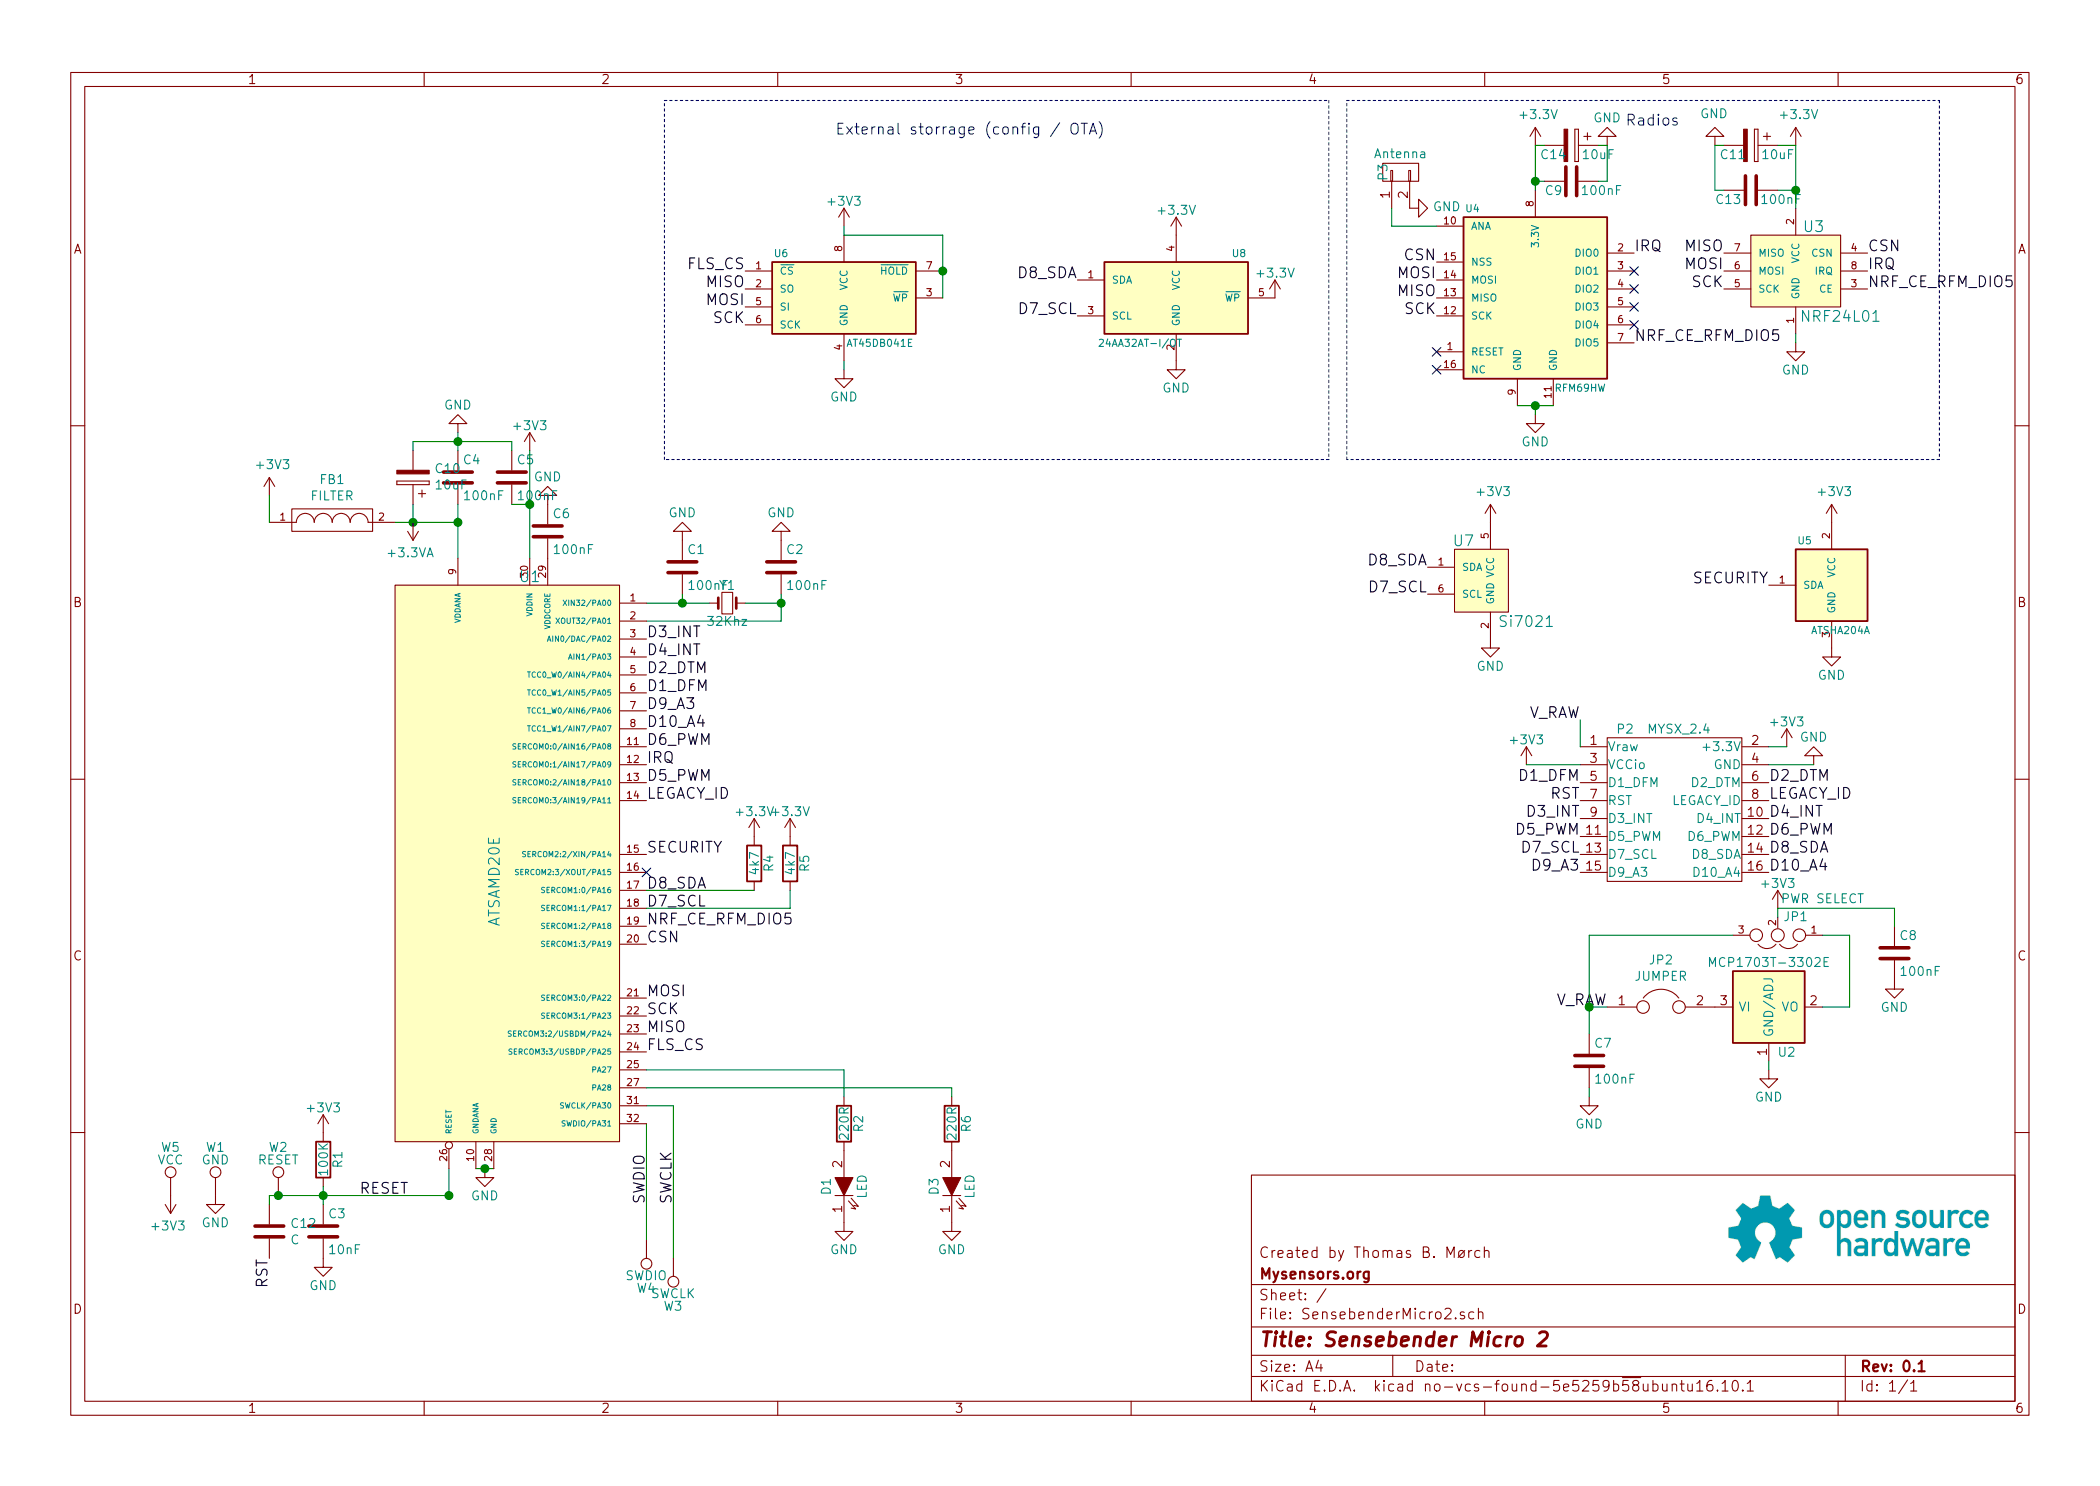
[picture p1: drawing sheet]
EESchema Schematic File Version 2
LIBS:SensebenderMicro2-rescue
LIBS:power
LIBS:device
LIBS:transistors
LIBS:conn
LIBS:linear
LIBS:regul
LIBS:74xx
LIBS:cmos4000
LIBS:adc-dac
LIBS:memory
LIBS:xilinx
LIBS:microcontrollers
LIBS:dsp
LIBS:microchip
LIBS:analog_switches
LIBS:motorola
LIBS:texas
LIBS:intel
LIBS:audio
LIBS:interface
LIBS:digital-audio
LIBS:philips
LIBS:display
LIBS:cypress
LIBS:siliconi
LIBS:opto
LIBS:atmel
LIBS:contrib
LIBS:valves
LIBS:mysensors_arduino
LIBS:mysensors_logic
LIBS:mysensors_memories
LIBS:mysensors_network
LIBS:mysensors_radios
LIBS:mysensors_regulators
LIBS:mysensors_security
LIBS:mysensors_sensors
LIBS:mysensors_connectors
LIBS:mysensors_mcu
LIBS:SensebenderMicro2-cache
EELAYER 26 0
EELAYER END
$Descr A4 11693 8268
encoding utf-8
Sheet 1 1
Title "Sensebender Micro 2"
Date ""
Rev "0.1"
Comp "Mysensors.org"
Comment1 "Created by Thomas B. Mørch"
Comment2 ""
Comment3 ""
Comment4 ""
$EndDescr
$Comp
L AP1117D33 U2
U 1 1
P 9850 5600
F 0 "U2" H 9950 5350 50  0000 C CNN
F 1 "MCP1703T-3302E" H 9850 5850 50  0000 C CNN
F 2 "Housings_SOT-23_SOT-143_TSOT-6:SOT-23" H 9850 5600 60  0001 C CNN
F 3 "" H 9850 5600 60  0000 C CNN
F 4 "Microchip" H 9850 5600 60  0001 C CNN "Vendor"
F 5 "MCP1703T-3302E/CB" H 9850 5600 60  0001 C CNN "Vendor part"
	1    9850 5600
	1    0    0    -1  
$EndComp
$Comp
L NRF24L01 U3
U 1 1
P 10000 1500
F 0 "U3" H 10100 1750 60  0000 C CNN
F 1 "NRF24L01" H 10250 1250 60  0000 C CNN
F 2 "mysensors_radios:NRF24L01-SMD" H 10000 1350 60  0001 C CNN
F 3 "" H 10000 1350 60  0000 C CNN
	1    10000 1500
	1    0    0    -1  
$EndComp
$Comp
L GND #PWR01
U 1 1
P 10000 1900
F 0 "#PWR01" H 10000 1650 50  0001 C CNN
F 1 "GND" H 10000 1750 50  0000 C CNN
F 2 "" H 10000 1900 60  0000 C CNN
F 3 "" H 10000 1900 60  0000 C CNN
	1    10000 1900
	1    0    0    -1  
$EndComp
$Comp
L GND #PWR02
U 1 1
P 9850 5950
F 0 "#PWR02" H 9850 5700 50  0001 C CNN
F 1 "GND" H 9850 5800 50  0000 C CNN
F 2 "" H 9850 5950 60  0000 C CNN
F 3 "" H 9850 5950 60  0000 C CNN
	1    9850 5950
	1    0    0    -1  
$EndComp
$Comp
L +3V3 #PWR03
U 1 1
P 9900 5050
F 0 "#PWR03" H 9900 4900 50  0001 C CNN
F 1 "+3V3" H 9900 5190 50  0000 C CNN
F 2 "" H 9900 5050 60  0000 C CNN
F 3 "" H 9900 5050 60  0000 C CNN
	1    9900 5050
	1    0    0    -1  
$EndComp
$Comp
L +3V3 #PWR04
U 1 1
P 2950 2500
F 0 "#PWR04" H 2950 2350 50  0001 C CNN
F 1 "+3V3" H 2950 2640 50  0000 C CNN
F 2 "" H 2950 2500 60  0000 C CNN
F 3 "" H 2950 2500 60  0000 C CNN
	1    2950 2500
	-1   0    0    -1  
$EndComp
$Comp
L RFM69HW U4
U 1 1
P 8550 1400
F 0 "U4" H 8200 1650 40  0000 C CNN
F 1 "RFM69HW" H 8800 650 40  0000 C CNN
F 2 "mysensors_radios:RFM69HW_SMD_Handsoldering" H 8550 1400 30  0001 C CIN
F 3 "" H 8550 1400 60  0000 C CNN
	1    8550 1400
	1    0    0    -1  
$EndComp
$Comp
L GND #PWR05
U 1 1
P 8550 2300
F 0 "#PWR05" H 8550 2050 50  0001 C CNN
F 1 "GND" H 8550 2150 50  0000 C CNN
F 2 "" H 8550 2300 60  0000 C CNN
F 3 "" H 8550 2300 60  0000 C CNN
	1    8550 2300
	1    0    0    -1  
$EndComp
$Comp
L MYSX_2.4 P2
U 1 1
P 8800 4150
F 0 "P2" H 9050 4250 50  0000 C CNN
F 1 "MYSX_2.4" H 9350 4250 50  0000 C CNN
F 2 "mysensors_connectors:MYSX_1.3" H 8800 2950 60  0001 C CNN
F 3 "" H 8800 2950 60  0000 C CNN
	1    8800 4150
	1    0    0    -1  
$EndComp
$Comp
L +3V3 #PWR06
U 1 1
P 8500 4250
F 0 "#PWR06" H 8500 4100 50  0001 C CNN
F 1 "+3V3" H 8500 4390 50  0000 C CNN
F 2 "" H 8500 4250 50  0000 C CNN
F 3 "" H 8500 4250 50  0000 C CNN
	1    8500 4250
	1    0    0    -1  
$EndComp
$Comp
L +3V3 #PWR07
U 1 1
P 9950 4150
F 0 "#PWR07" H 9950 4000 50  0001 C CNN
F 1 "+3V3" H 9950 4290 50  0000 C CNN
F 2 "" H 9950 4150 50  0000 C CNN
F 3 "" H 9950 4150 50  0000 C CNN
	1    9950 4150
	1    0    0    -1  
$EndComp
$Comp
L GND #PWR08
U 1 1
P 10100 4250
F 0 "#PWR08" H 10100 4000 50  0001 C CNN
F 1 "GND" H 10100 4100 50  0000 C CNN
F 2 "" H 10100 4250 50  0000 C CNN
F 3 "" H 10100 4250 50  0000 C CNN
	1    10100 4250
	-1   0    0    1   
$EndComp
Text Label 9600 1400 2    60   ~ 0
MISO
Text Label 9600 1500 2    60   ~ 0
MOSI
Text Label 9600 1600 2    60   ~ 0
SCK
Text Label 8000 1550 2    60   ~ 0
MOSI
Text Label 8000 1650 2    60   ~ 0
MISO
Text Label 8000 1750 2    60   ~ 0
SCK
Text Label 10400 1500 0    60   ~ 0
IRQ
Text Label 10400 1600 0    60   ~ 0
NRF_CE_RFM_DIO5
Text Label 10400 1400 0    60   ~ 0
CSN
Text Label 8000 1450 2    60   ~ 0
CSN
Text Label 9100 1400 0    60   ~ 0
IRQ
Text Label 3600 5550 0    60   ~ 0
MOSI
Text Label 3600 5750 0    60   ~ 0
MISO
Text Label 3600 5650 0    60   ~ 0
SCK
Text Label 3600 5250 0    60   ~ 0
CSN
Text Label 8950 5600 2    60   ~ 0
V_RAW
Text Label 8800 4000 2    60   ~ 0
V_RAW
$Comp
L C C1
U 1 1
P 3800 3150
F 0 "C1" H 3825 3250 50  0000 L CNN
F 1 "100nF" H 3825 3050 50  0000 L CNN
F 2 "Capacitors_SMD:C_0603" H 3838 3000 50  0001 C CNN
F 3 "" H 3800 3150 50  0000 C CNN
	1    3800 3150
	1    0    0    -1  
$EndComp
$Comp
L C C2
U 1 1
P 4350 3150
F 0 "C2" H 4375 3250 50  0000 L CNN
F 1 "100nF" H 4375 3050 50  0000 L CNN
F 2 "Capacitors_SMD:C_0603" H 4388 3000 50  0001 C CNN
F 3 "" H 4350 3150 50  0000 C CNN
	1    4350 3150
	1    0    0    -1  
$EndComp
$Comp
L Crystal_Small Y1
U 1 1
P 4050 3350
F 0 "Y1" H 4050 3450 50  0000 C CNN
F 1 "32Khz" H 4050 3250 50  0000 C CNN
F 2 "mysensors_obscurities:XTAL_3.2x1.5mm" H 4050 3350 50  0001 C CNN
F 3 "" H 4050 3350 50  0000 C CNN
F 4 "ABS07-120-32.768kHz-T" H 4050 3350 60  0001 C CNN "Vendor partno"
F 5 "Abracon" H 4050 3350 60  0001 C CNN "Vendor"
	1    4050 3350
	1    0    0    -1  
$EndComp
$Comp
L GND #PWR09
U 1 1
P 3800 3000
F 0 "#PWR09" H 3800 2750 50  0001 C CNN
F 1 "GND" H 3800 2850 50  0000 C CNN
F 2 "" H 3800 3000 50  0000 C CNN
F 3 "" H 3800 3000 50  0000 C CNN
	1    3800 3000
	-1   0    0    1   
$EndComp
$Comp
L GND #PWR010
U 1 1
P 4350 3000
F 0 "#PWR010" H 4350 2750 50  0001 C CNN
F 1 "GND" H 4350 2850 50  0000 C CNN
F 2 "" H 4350 3000 50  0000 C CNN
F 3 "" H 4350 3000 50  0000 C CNN
	1    4350 3000
	-1   0    0    1   
$EndComp
Text Label 3600 3750 0    60   ~ 0
D2_DTM
Text Label 3600 3850 0    60   ~ 0
D1_DFM
Text Label 8800 4350 2    60   ~ 0
D1_DFM
Text Label 9850 4350 0    60   ~ 0
D2_DTM
Text Label 3600 4050 0    60   ~ 0
D10_A4
Text Label 3600 3550 0    60   ~ 0
D3_INT
Text Label 3600 4150 0    60   ~ 0
D6_PWM
Text Label 3600 3650 0    60   ~ 0
D4_INT
Text Label 3600 3950 0    60   ~ 0
D9_A3
Text Label 8800 4650 2    60   ~ 0
D5_PWM
Text Label 8800 4550 2    60   ~ 0
D3_INT
Text Label 8800 4850 2    60   ~ 0
D9_A3
Text Label 9850 4850 0    60   ~ 0
D10_A4
Text Label 9850 4550 0    60   ~ 0
D4_INT
Text Label 9850 4650 0    60   ~ 0
D6_PWM
$Comp
L GND #PWR011
U 1 1
P 2700 6500
F 0 "#PWR011" H 2700 6250 50  0001 C CNN
F 1 "GND" H 2700 6350 50  0000 C CNN
F 2 "" H 2700 6500 50  0000 C CNN
F 3 "" H 2700 6500 50  0000 C CNN
	1    2700 6500
	1    0    0    -1  
$EndComp
Text Label 3600 6700 1    60   ~ 0
SWDIO
Text Label 3750 6700 1    60   ~ 0
SWCLK
Text Label 2000 6650 0    60   ~ 0
RESET
$Comp
L R R1
U 1 1
P 1800 6450
F 0 "R1" V 1880 6450 50  0000 C CNN
F 1 "100K" V 1800 6450 50  0000 C CNN
F 2 "Resistors_SMD:R_0603" V 1730 6450 50  0001 C CNN
F 3 "" H 1800 6450 50  0000 C CNN
	1    1800 6450
	1    0    0    -1  
$EndComp
$Comp
L C C3
U 1 1
P 1800 6850
F 0 "C3" H 1825 6950 50  0000 L CNN
F 1 "10nF" H 1825 6750 50  0000 L CNN
F 2 "Capacitors_SMD:C_0603" H 1838 6700 50  0001 C CNN
F 3 "" H 1800 6850 50  0000 C CNN
	1    1800 6850
	1    0    0    -1  
$EndComp
$Comp
L GND #PWR012
U 1 1
P 1800 7000
F 0 "#PWR012" H 1800 6750 50  0001 C CNN
F 1 "GND" H 1800 6850 50  0000 C CNN
F 2 "" H 1800 7000 50  0000 C CNN
F 3 "" H 1800 7000 50  0000 C CNN
	1    1800 7000
	1    0    0    -1  
$EndComp
$Comp
L +3V3 #PWR013
U 1 1
P 1800 6300
F 0 "#PWR013" H 1800 6150 50  0001 C CNN
F 1 "+3V3" H 1800 6440 50  0000 C CNN
F 2 "" H 1800 6300 50  0000 C CNN
F 3 "" H 1800 6300 50  0000 C CNN
	1    1800 6300
	1    0    0    -1  
$EndComp
Text Label 3600 4950 0    60   ~ 0
D8_SDA
Text Label 3600 5050 0    60   ~ 0
D7_SCL
Text Label 8800 4750 2    60   ~ 0
D7_SCL
Text Label 9850 4750 0    60   ~ 0
D8_SDA
$Comp
L CONN_01X02 P3
U 1 1
P 7800 950
F 0 "P3" H 7800 1050 50  0000 C CNN
F 1 "Antenna" V 7900 950 50  0000 C CNN
F 2 "Pin_Headers:Pin_Header_Angled_1x02" H 7800 950 50  0001 C CNN
F 3 "" H 7800 950 50  0000 C CNN
	1    7800 950 
	0    -1   -1   0   
$EndComp
$Comp
L LED-RESCUE-SensebenderMicro2 D1
U 1 1
P 4700 6600
F 0 "D1" H 4700 6700 50  0000 C CNN
F 1 "LED" H 4700 6500 50  0000 C CNN
F 2 "LEDs:LED-0603" H 4700 6600 50  0001 C CNN
F 3 "" H 4700 6600 50  0000 C CNN
	1    4700 6600
	0    -1   -1   0   
$EndComp
$Comp
L R R2
U 1 1
P 4700 6250
F 0 "R2" V 4780 6250 50  0000 C CNN
F 1 "220R" V 4700 6250 50  0000 C CNN
F 2 "Resistors_SMD:R_0603" V 4630 6250 50  0001 C CNN
F 3 "" H 4700 6250 50  0000 C CNN
	1    4700 6250
	1    0    0    -1  
$EndComp
$Comp
L GND #PWR014
U 1 1
P 4700 6800
F 0 "#PWR014" H 4700 6550 50  0001 C CNN
F 1 "GND" H 4700 6650 50  0000 C CNN
F 2 "" H 4700 6800 50  0000 C CNN
F 3 "" H 4700 6800 50  0000 C CNN
	1    4700 6800
	1    0    0    -1  
$EndComp
$Comp
L ATSHA204A U5
U 1 1
P 10400 3250
F 0 "U5" H 10050 3500 40  0000 C CNN
F 1 "ATSHA204A" H 10250 3000 40  0000 C CNN
F 2 "TO_SOT_Packages_SMD:SOT-23_Handsoldering" H 10150 3250 30  0001 C CIN
F 3 "" H 10400 3250 60  0000 C CNN
F 4 "Micrhochip" H 10400 3250 60  0001 C CNN "Vendor"
F 5 "ATSHA204A-STUCZ-T" H 10400 3250 60  0001 C CNN "Vendor part"
	1    10400 3250
	1    0    0    -1  
$EndComp
Text Label 9850 3250 2    60   ~ 0
SECURITY
$Comp
L GND #PWR015
U 1 1
P 10200 3600
F 0 "#PWR015" H 10200 3350 50  0001 C CNN
F 1 "GND" H 10200 3450 50  0000 C CNN
F 2 "" H 10200 3600 50  0000 C CNN
F 3 "" H 10200 3600 50  0000 C CNN
	1    10200 3600
	1    0    0    -1  
$EndComp
$Comp
L AT25DF512C U6
U 1 1
P 4700 1650
F 0 "U6" H 4350 1900 40  0000 C CNN
F 1 "AT45DB041E" H 4900 1400 40  0000 C CNN
F 2 "Housings_SOIC:SOIC-8_3.9x4.9mm_Pitch1.27mm" H 4700 1650 30  0001 C CIN
F 3 "" H 4700 1650 60  0000 C CNN
F 4 "atmel" H 4700 1650 60  0001 C CNN "Vendor"
F 5 "atmel" H 4700 1650 60  0001 C CNN "Vendor part"
	1    4700 1650
	1    0    0    -1  
$EndComp
Text Label 4150 1700 2    60   ~ 0
MOSI
Text Label 4150 1600 2    60   ~ 0
MISO
Text Label 4150 1800 2    60   ~ 0
SCK
Text Label 4150 1500 2    60   ~ 0
FLS_CS
$Comp
L GND #PWR016
U 1 1
P 4700 2050
F 0 "#PWR016" H 4700 1800 50  0001 C CNN
F 1 "GND" H 4700 1900 50  0000 C CNN
F 2 "" H 4700 2050 50  0000 C CNN
F 3 "" H 4700 2050 50  0000 C CNN
	1    4700 2050
	1    0    0    -1  
$EndComp
$Comp
L +3V3 #PWR017
U 1 1
P 4700 1250
F 0 "#PWR017" H 4700 1100 50  0001 C CNN
F 1 "+3V3" H 4700 1390 50  0000 C CNN
F 2 "" H 4700 1250 50  0000 C CNN
F 3 "" H 4700 1250 50  0000 C CNN
	1    4700 1250
	1    0    0    -1  
$EndComp
Text Label 3600 5850 0    60   ~ 0
FLS_CS
$Comp
L Si7021 U7
U 1 1
P 8250 3200
F 0 "U7" H 8150 3400 60  0000 C CNN
F 1 "Si7021" H 8500 2950 60  0000 C CNN
F 2 "Housings_DFN_QFN:DFN-6-1EP_3x3mm_Pitch0.95mm" H 8300 3000 60  0001 C CNN
F 3 "" H 8300 3000 60  0000 C CNN
F 4 "Silicon" H 8250 3200 60  0001 C CNN "Vendor"
F 5 "Si7041" H 8250 3200 60  0001 C CNN "Vendor part"
	1    8250 3200
	1    0    0    -1  
$EndComp
Text Label 7950 3150 2    60   ~ 0
D8_SDA
Text Label 7950 3300 2    60   ~ 0
D7_SCL
$Comp
L R R4
U 1 1
P 4200 4800
F 0 "R4" V 4280 4800 50  0000 C CNN
F 1 "4k7" V 4200 4800 50  0000 C CNN
F 2 "Resistors_SMD:R_0603" V 4130 4800 50  0001 C CNN
F 3 "" H 4200 4800 50  0000 C CNN
	1    4200 4800
	1    0    0    -1  
$EndComp
$Comp
L R R5
U 1 1
P 4400 4800
F 0 "R5" V 4480 4800 50  0000 C CNN
F 1 "4k7" V 4400 4800 50  0000 C CNN
F 2 "Resistors_SMD:R_0603" V 4330 4800 50  0001 C CNN
F 3 "" H 4400 4800 50  0000 C CNN
	1    4400 4800
	1    0    0    -1  
$EndComp
$Comp
L +3.3V #PWR018
U 1 1
P 4200 4650
F 0 "#PWR018" H 4200 4500 50  0001 C CNN
F 1 "+3.3V" H 4200 4790 50  0000 C CNN
F 2 "" H 4200 4650 50  0000 C CNN
F 3 "" H 4200 4650 50  0000 C CNN
	1    4200 4650
	1    0    0    -1  
$EndComp
$Comp
L +3.3V #PWR019
U 1 1
P 4400 4650
F 0 "#PWR019" H 4400 4500 50  0001 C CNN
F 1 "+3.3V" H 4400 4790 50  0000 C CNN
F 2 "" H 4400 4650 50  0000 C CNN
F 3 "" H 4400 4650 50  0000 C CNN
	1    4400 4650
	1    0    0    -1  
$EndComp
$Comp
L AT24C32-STUM-T U8
U 1 1
P 6550 1650
F 0 "U8" H 6200 1900 40  0000 C CNN
F 1 "24AA32AT-I/OT" H 6750 1400 40  0000 C CNN
F 2 "TO_SOT_Packages_SMD:SOT-23-5" H 6550 1650 30  0001 C CIN
F 3 "" H 6550 1650 60  0000 C CNN
F 4 "Microchip" H 6550 1650 60  0001 C CNN "Vendor"
F 5 "24AA32AT-I/OT" H 6550 1650 60  0001 C CNN "Vendor part"
	1    6550 1650
	-1   0    0    -1  
$EndComp
Text Label 6000 1550 2    60   ~ 0
D8_SDA
Text Label 6000 1750 2    60   ~ 0
D7_SCL
$Comp
L +3.3V #PWR020
U 1 1
P 6550 1300
F 0 "#PWR020" H 6550 1150 50  0001 C CNN
F 1 "+3.3V" H 6550 1440 50  0000 C CNN
F 2 "" H 6550 1300 50  0000 C CNN
F 3 "" H 6550 1300 50  0000 C CNN
	1    6550 1300
	1    0    0    -1  
$EndComp
$Comp
L GND #PWR021
U 1 1
P 6550 2000
F 0 "#PWR021" H 6550 1750 50  0001 C CNN
F 1 "GND" H 6550 1850 50  0000 C CNN
F 2 "" H 6550 2000 50  0000 C CNN
F 3 "" H 6550 2000 50  0000 C CNN
	1    6550 2000
	1    0    0    -1  
$EndComp
$Comp
L +3.3V #PWR022
U 1 1
P 7100 1650
F 0 "#PWR022" H 7100 1500 50  0001 C CNN
F 1 "+3.3V" H 7100 1790 50  0000 C CNN
F 2 "" H 7100 1650 50  0000 C CNN
F 3 "" H 7100 1650 50  0000 C CNN
	1    7100 1650
	1    0    0    -1  
$EndComp
$Comp
L C C6
U 1 1
P 3050 2950
F 0 "C6" H 3075 3050 50  0000 L CNN
F 1 "100nF" H 3075 2850 50  0000 L CNN
F 2 "Capacitors_SMD:C_0603" H 3088 2800 50  0001 C CNN
F 3 "" H 3050 2950 50  0000 C CNN
	1    3050 2950
	1    0    0    -1  
$EndComp
$Comp
L GND #PWR023
U 1 1
P 3050 2800
F 0 "#PWR023" H 3050 2550 50  0001 C CNN
F 1 "GND" H 3050 2650 50  0000 C CNN
F 2 "" H 3050 2800 50  0000 C CNN
F 3 "" H 3050 2800 50  0000 C CNN
	1    3050 2800
	-1   0    0    1   
$EndComp
$Comp
L C C5
U 1 1
P 2850 2650
F 0 "C5" H 2875 2750 50  0000 L CNN
F 1 "100nF" H 2875 2550 50  0000 L CNN
F 2 "Capacitors_SMD:C_0603" H 2888 2500 50  0001 C CNN
F 3 "" H 2850 2650 50  0000 C CNN
	1    2850 2650
	1    0    0    -1  
$EndComp
$Comp
L C C4
U 1 1
P 2550 2650
F 0 "C4" H 2575 2750 50  0000 L CNN
F 1 "100nF" H 2575 2550 50  0000 L CNN
F 2 "Capacitors_SMD:C_0603" H 2588 2500 50  0001 C CNN
F 3 "" H 2550 2650 50  0000 C CNN
	1    2550 2650
	1    0    0    -1  
$EndComp
$Comp
L GND #PWR024
U 1 1
P 2550 2400
F 0 "#PWR024" H 2550 2150 50  0001 C CNN
F 1 "GND" H 2550 2250 50  0000 C CNN
F 2 "" H 2550 2400 50  0000 C CNN
F 3 "" H 2550 2400 50  0000 C CNN
	1    2550 2400
	-1   0    0    1   
$EndComp
$Comp
L GND #PWR025
U 1 1
P 8300 3550
F 0 "#PWR025" H 8300 3300 50  0001 C CNN
F 1 "GND" H 8300 3400 50  0000 C CNN
F 2 "" H 8300 3550 50  0000 C CNN
F 3 "" H 8300 3550 50  0000 C CNN
	1    8300 3550
	1    0    0    -1  
$EndComp
$Comp
L C C8
U 1 1
P 10550 5300
F 0 "C8" H 10575 5400 50  0000 L CNN
F 1 "100nF" H 10575 5200 50  0000 L CNN
F 2 "Capacitors_SMD:C_0603" H 10588 5150 50  0001 C CNN
F 3 "" H 10550 5300 50  0000 C CNN
	1    10550 5300
	1    0    0    -1  
$EndComp
$Comp
L GND #PWR026
U 1 1
P 10550 5450
F 0 "#PWR026" H 10550 5200 50  0001 C CNN
F 1 "GND" H 10550 5300 50  0000 C CNN
F 2 "" H 10550 5450 50  0000 C CNN
F 3 "" H 10550 5450 50  0000 C CNN
	1    10550 5450
	1    0    0    -1  
$EndComp
$Comp
L C C7
U 1 1
P 8850 5900
F 0 "C7" H 8875 6000 50  0000 L CNN
F 1 "100nF" H 8875 5800 50  0000 L CNN
F 2 "Capacitors_SMD:C_0603" H 8888 5750 50  0001 C CNN
F 3 "" H 8850 5900 50  0000 C CNN
	1    8850 5900
	1    0    0    -1  
$EndComp
$Comp
L GND #PWR027
U 1 1
P 8850 6100
F 0 "#PWR027" H 8850 5850 50  0001 C CNN
F 1 "GND" H 8850 5950 50  0000 C CNN
F 2 "" H 8850 6100 50  0000 C CNN
F 3 "" H 8850 6100 50  0000 C CNN
	1    8850 6100
	1    0    0    -1  
$EndComp
NoConn ~ 9100 1500
NoConn ~ 9100 1600
NoConn ~ 9100 1700
NoConn ~ 9100 1800
NoConn ~ 8000 2050
$Comp
L C C9
U 1 1
P 8750 1000
F 0 "C9" V 8800 850 50  0000 L CNN
F 1 "100nF" V 8800 1050 50  0000 L CNN
F 2 "Capacitors_SMD:C_0603" H 8788 850 50  0001 C CNN
F 3 "" H 8750 1000 50  0000 C CNN
	1    8750 1000
	0    1    1    0   
$EndComp
$Comp
L GND #PWR028
U 1 1
P 8950 800
F 0 "#PWR028" H 8950 550 50  0001 C CNN
F 1 "GND" H 8950 650 50  0000 C CNN
F 2 "" H 8950 800 50  0000 C CNN
F 3 "" H 8950 800 50  0000 C CNN
	1    8950 800 
	-1   0    0    1   
$EndComp
Text Notes 9050 700  0    60   ~ 0
Radios
Text Notes 4650 750  0    60   ~ 0
External storrage (config / OTA)
$Comp
L TEST_1P W2
U 1 1
P 1550 6650
F 0 "W2" H 1550 6920 50  0000 C CNN
F 1 "RESET" H 1550 6850 50  0000 C CNN
F 2 "Measurement_Points:Measurement_Point_Round-SMD-Pad_Small" H 1750 6650 50  0001 C CNN
F 3 "" H 1750 6650 50  0000 C CNN
	1    1550 6650
	1    0    0    -1  
$EndComp
$Comp
L GND #PWR029
U 1 1
P 1200 6650
F 0 "#PWR029" H 1200 6400 50  0001 C CNN
F 1 "GND" H 1200 6500 50  0000 C CNN
F 2 "" H 1200 6650 50  0000 C CNN
F 3 "" H 1200 6650 50  0000 C CNN
	1    1200 6650
	1    0    0    -1  
$EndComp
$Comp
L TEST_1P W1
U 1 1
P 1200 6650
F 0 "W1" H 1200 6920 50  0000 C CNN
F 1 "GND" H 1200 6850 50  0000 C CNN
F 2 "Measurement_Points:Measurement_Point_Round-SMD-Pad_Small" H 1400 6650 50  0001 C CNN
F 3 "" H 1400 6650 50  0000 C CNN
	1    1200 6650
	1    0    0    -1  
$EndComp
$Comp
L FILTER FB1
U 1 1
P 1850 2900
F 0 "FB1" H 1850 3140 50  0000 C CNN
F 1 "FILTER" H 1850 3049 50  0000 C CNN
F 2 "Resistors_SMD:R_0603" H 1850 2900 50  0001 C CNN
F 3 "" H 1850 2900 50  0000 C CNN
F 4 "Murata" H 1850 2900 60  0001 C CNN "Vendor"
F 5 "BLM18PG471SN1D" H 1850 2900 60  0001 C CNN "Vendor part"
	1    1850 2900
	1    0    0    -1  
$EndComp
$Comp
L +3V3 #PWR030
U 1 1
P 1500 2750
F 0 "#PWR030" H 1500 2600 50  0001 C CNN
F 1 "+3V3" H 1518 2923 50  0000 C CNN
F 2 "" H 1500 2750 50  0000 C CNN
F 3 "" H 1500 2750 50  0000 C CNN
	1    1500 2750
	1    0    0    -1  
$EndComp
$Comp
L CP C10
U 1 1
P 2300 2650
F 0 "C10" H 2182 2604 50  0000 R CNN
F 1 "10uF" H 2182 2695 50  0000 R CNN
F 2 "Capacitors_SMD:C_0603" H 2338 2500 50  0001 C CNN
F 3 "" H 2300 2650 50  0000 C CNN
	1    2300 2650
	-1   0    0    1   
$EndComp
$Comp
L JUMPER3 JP1
U 1 1
P 9900 5200
F 0 "JP1" H 9800 5100 50  0000 C CNN
F 1 "PWR SELECT" H 9650 5000 50  0000 C CNN
F 2 "mysensors_obscurities:3_pin_solder_jumper_smd" H 9900 5200 50  0001 C CNN
F 3 "" H 9900 5200 50  0000 C CNN
	1    9900 5200
	-1   0    0    1   
$EndComp
$Comp
L JUMPER JP2
U 1 1
P 9250 5600
F 0 "JP2" H 9250 5864 50  0000 C CNN
F 1 "JUMPER" H 9250 5773 50  0000 C CNN
F 2 "mysensors_obscurities:2_pin_solder_jumper_smd" H 9250 5600 50  0001 C CNN
F 3 "" H 9250 5600 50  0000 C CNN
	1    9250 5600
	1    0    0    -1  
$EndComp
$Comp
L +3V3 #PWR031
U 1 1
P 8300 2900
F 0 "#PWR031" H 8300 2750 50  0001 C CNN
F 1 "+3V3" H 8315 3073 50  0000 C CNN
F 2 "" H 8300 2900 50  0000 C CNN
F 3 "" H 8300 2900 50  0000 C CNN
	1    8300 2900
	1    0    0    -1  
$EndComp
Wire Wire Line
	10000 1850 10000 1900
Wire Wire Line
	2550 2800 2550 3100
Wire Wire Line
	8450 2250 8650 2250
Wire Wire Line
	8550 2250 8550 2300
Connection ~ 8550 2250
Wire Wire Line
	9850 4150 9950 4150
Wire Wire Line
	8500 4250 8800 4250
Wire Wire Line
	2950 2500 2950 3100
Wire Wire Line
	3600 3350 3950 3350
Wire Wire Line
	4350 3450 3600 3450
Wire Wire Line
	4350 3300 4350 3450
Wire Wire Line
	4150 3350 4350 3350
Connection ~ 4350 3350
Wire Wire Line
	3800 3300 3800 3350
Connection ~ 3800 3350
Wire Wire Line
	2650 6500 2750 6500
Connection ~ 2700 6500
Wire Wire Line
	2500 6650 2500 6500
Wire Wire Line
	3750 7000 3750 6150
Wire Wire Line
	3750 6150 3600 6150
Wire Wire Line
	3600 6250 3600 6900
Wire Wire Line
	1800 6600 1800 6700
Connection ~ 1800 6650
Connection ~ 2500 6650
Wire Wire Line
	7750 1150 7750 1250
Wire Wire Line
	7750 1250 8000 1250
Wire Wire Line
	4700 5950 4700 6100
Wire Wire Line
	5250 1300 5250 1650
Wire Wire Line
	5250 1300 4700 1300
Connection ~ 5250 1500
Wire Wire Line
	4700 1300 4700 1250
Wire Wire Line
	8850 5200 8850 5750
Wire Wire Line
	8850 5600 8950 5600
Wire Wire Line
	8600 1000 8550 1000
Connection ~ 8550 1000
Wire Notes Line
	7500 550  10800 550 
Wire Notes Line
	10800 550  10800 2550
Wire Notes Line
	10800 2550 7500 2550
Wire Notes Line
	7500 2550 7500 550 
Wire Notes Line
	7400 550  7400 2550
Wire Notes Line
	7400 2550 3700 2550
Wire Notes Line
	3700 2550 3700 550 
Wire Notes Line
	3700 550  7400 550 
Wire Wire Line
	10300 5600 10150 5600
Wire Wire Line
	2850 2800 2950 2800
Connection ~ 2950 2800
Connection ~ 2550 2900
Wire Wire Line
	1500 2750 1500 2900
Wire Wire Line
	2300 2900 2300 2800
Connection ~ 2300 2900
Wire Wire Line
	9900 5050 9900 5100
Wire Wire Line
	10150 5200 10300 5200
Wire Wire Line
	8850 5200 9650 5200
Connection ~ 8850 5600
Wire Wire Line
	10300 5200 10300 5600
Wire Wire Line
	9900 5050 10550 5050
Wire Wire Line
	10550 5050 10550 5150
$Comp
L CP C11
U 1 1
P 9750 800
F 0 "C11" V 9800 700 50  0000 C CNN
F 1 "10uF" V 9800 950 50  0000 C CNN
F 2 "Capacitors_SMD:C_0603" H 9788 650 50  0001 C CNN
F 3 "" H 9750 800 50  0000 C CNN
	1    9750 800 
	0    1    1    0   
$EndComp
Wire Wire Line
	9900 1050 10000 1050
Connection ~ 10000 1050
$Comp
L GND #PWR032
U 1 1
P 9550 800
F 0 "#PWR032" H 9550 550 50  0001 C CNN
F 1 "GND" H 9555 627 50  0000 C CNN
F 2 "" H 9550 800 50  0000 C CNN
F 3 "" H 9550 800 50  0000 C CNN
	1    9550 800 
	-1   0    0    1   
$EndComp
Text Label 3600 4750 0    60   ~ 0
SECURITY
$Comp
L ATSAMD21E U1
U 1 1
P 2750 4700
F 0 "U1" H 2950 6200 60  0000 C CNN
F 1 "ATSAMD20E" V 2750 4500 60  0000 C CNN
F 2 "Housings_QFP:TQFP-32_7x7mm_Pitch0.8mm" H 1950 3250 60  0001 C CNN
F 3 "" H 1950 3250 60  0000 C CNN
F 4 "Atmel" H 2750 4700 60  0001 C CNN "Vendor"
F 5 "ATSAMD20E18A-AN" H 2750 4700 60  0001 C CNN "Vendor part"
	1    2750 4700
	1    0    0    -1  
$EndComp
Text Label 9100 1900 0    60   ~ 0
NRF_CE_RFM_DIO5
Text Label 3600 4250 0    60   ~ 0
IRQ
Wire Wire Line
	8800 4000 8800 4150
NoConn ~ 8000 1950
Wire Wire Line
	4700 2000 4700 2050
Wire Wire Line
	9850 4250 10100 4250
Wire Wire Line
	9850 5900 9850 5950
Wire Wire Line
	2550 2500 2550 2400
Wire Wire Line
	2300 2500 2300 2450
Wire Wire Line
	2300 2450 2850 2450
Connection ~ 2550 2450
Wire Wire Line
	2850 2450 2850 2500
Wire Wire Line
	8850 6100 8850 6050
$Comp
L C C12
U 1 1
P 1500 6850
F 0 "C12" H 1615 6896 50  0000 L CNN
F 1 "C" H 1615 6805 50  0000 L CNN
F 2 "Capacitors_SMD:C_0603" H 1538 6700 50  0001 C CNN
F 3 "" H 1500 6850 50  0000 C CNN
	1    1500 6850
	1    0    0    -1  
$EndComp
Wire Wire Line
	1500 6650 1500 6700
Connection ~ 1550 6650
Text Label 1500 7000 3    60   ~ 0
RST
Text Label 8800 4450 2    60   ~ 0
RST
Text Label 9850 4450 0    60   ~ 0
LEGACY_ID
Text Label 3600 4450 0    60   ~ 0
LEGACY_ID
$Comp
L +3.3VA #PWR033
U 1 1
P 2300 2900
F 0 "#PWR033" H 2300 2750 50  0001 C CNN
F 1 "+3.3VA" H 2315 3073 50  0000 C CNN
F 2 "" H 2300 2900 50  0000 C CNN
F 3 "" H 2300 2900 50  0000 C CNN
	1    2300 2900
	-1   0    0    1   
$EndComp
Wire Wire Line
	2200 2900 2550 2900
Text Label 3600 5150 0    60   ~ 0
NRF_CE_RFM_DIO5
Wire Wire Line
	3600 4950 4200 4950
Wire Wire Line
	3600 5050 4400 5050
Wire Wire Line
	4400 5050 4400 4950
Wire Wire Line
	3600 5950 4700 5950
Wire Wire Line
	1500 6650 2500 6650
$Comp
L TEST_1P W4
U 1 1
P 3600 6900
F 0 "W4" H 3600 7170 50  0000 C CNN
F 1 "SWDIO" H 3600 7100 50  0000 C CNN
F 2 "Measurement_Points:Measurement_Point_Round-SMD-Pad_Small" H 3800 6900 50  0001 C CNN
F 3 "" H 3800 6900 50  0000 C CNN
	1    3600 6900
	-1   0    0    1   
$EndComp
$Comp
L TEST_1P W3
U 1 1
P 3750 7000
F 0 "W3" H 3750 7270 50  0000 C CNN
F 1 "SWCLK" H 3750 7200 50  0000 C CNN
F 2 "Measurement_Points:Measurement_Point_Round-SMD-Pad_Small" H 3950 7000 50  0001 C CNN
F 3 "" H 3950 7000 50  0000 C CNN
	1    3750 7000
	-1   0    0    1   
$EndComp
$Comp
L TEST_1P W5
U 1 1
P 950 6650
F 0 "W5" H 950 6920 50  0000 C CNN
F 1 "VCC" H 950 6850 50  0000 C CNN
F 2 "Measurement_Points:Measurement_Point_Round-SMD-Pad_Small" H 1150 6650 50  0001 C CNN
F 3 "" H 1150 6650 50  0000 C CNN
	1    950  6650
	1    0    0    -1  
$EndComp
$Comp
L +3V3 #PWR034
U 1 1
P 950 6650
F 0 "#PWR034" H 950 6500 50  0001 C CNN
F 1 "+3V3" H 965 6823 50  0000 C CNN
F 2 "" H 950 6650 50  0000 C CNN
F 3 "" H 950 6650 50  0000 C CNN
	1    950  6650
	-1   0    0    1   
$EndComp
$Comp
L +3V3 #PWR035
U 1 1
P 10200 2900
F 0 "#PWR035" H 10200 2750 50  0001 C CNN
F 1 "+3V3" H 10215 3073 50  0000 C CNN
F 2 "" H 10200 2900 50  0000 C CNN
F 3 "" H 10200 2900 50  0000 C CNN
	1    10200 2900
	1    0    0    -1  
$EndComp
Text Label 3600 4350 0    60   ~ 0
D5_PWM
$Comp
L LED-RESCUE-SensebenderMicro2 D3
U 1 1
P 5300 6600
F 0 "D3" H 5300 6700 50  0000 C CNN
F 1 "LED" H 5300 6500 50  0000 C CNN
F 2 "LEDs:LED-0603" H 5300 6600 50  0001 C CNN
F 3 "" H 5300 6600 50  0000 C CNN
	1    5300 6600
	0    -1   -1   0   
$EndComp
$Comp
L R R6
U 1 1
P 5300 6250
F 0 "R6" V 5380 6250 50  0000 C CNN
F 1 "220R" V 5300 6250 50  0000 C CNN
F 2 "Resistors_SMD:R_0603" V 5230 6250 50  0001 C CNN
F 3 "" H 5300 6250 50  0000 C CNN
	1    5300 6250
	1    0    0    -1  
$EndComp
$Comp
L GND #PWR036
U 1 1
P 5300 6800
F 0 "#PWR036" H 5300 6550 50  0001 C CNN
F 1 "GND" H 5300 6650 50  0000 C CNN
F 2 "" H 5300 6800 50  0000 C CNN
F 3 "" H 5300 6800 50  0000 C CNN
	1    5300 6800
	1    0    0    -1  
$EndComp
Wire Wire Line
	3600 6050 5300 6050
Wire Wire Line
	5300 6050 5300 6100
$Comp
L +3.3V #PWR037
U 1 1
P 8550 800
F 0 "#PWR037" H 8550 650 50  0001 C CNN
F 1 "+3.3V" H 8565 973 50  0000 C CNN
F 2 "" H 8550 800 50  0000 C CNN
F 3 "" H 8550 800 50  0000 C CNN
	1    8550 800 
	1    0    0    -1  
$EndComp
$Comp
L +3.3V #PWR038
U 1 1
P 10000 800
F 0 "#PWR038" H 10000 650 50  0001 C CNN
F 1 "+3.3V" H 10015 973 50  0000 C CNN
F 2 "" H 10000 800 50  0000 C CNN
F 3 "" H 10000 800 50  0000 C CNN
	1    10000 800 
	1    0    0    -1  
$EndComp
$Comp
L GND #PWR039
U 1 1
P 7850 1150
F 0 "#PWR039" H 7850 900 50  0001 C CNN
F 1 "GND" V 7855 1022 50  0000 R CNN
F 2 "" H 7850 1150 50  0000 C CNN
F 3 "" H 7850 1150 50  0000 C CNN
	1    7850 1150
	0    -1   -1   0   
$EndComp
NoConn ~ 3600 4850
$Comp
L C C13
U 1 1
P 9750 1050
F 0 "C13" V 9800 850 50  0000 L CNN
F 1 "100nF" V 9800 1100 50  0000 L CNN
F 2 "Capacitors_SMD:C_0603" H 9788 900 50  0001 C CNN
F 3 "" H 9750 1050 50  0000 C CNN
	1    9750 1050
	0    1    1    0   
$EndComp
$Comp
L CP C14
U 1 1
P 8750 800
F 0 "C14" V 8800 700 50  0000 C CNN
F 1 "10uF" V 8800 950 50  0000 C CNN
F 2 "Capacitors_SMD:C_0603" H 8788 650 50  0001 C CNN
F 3 "" H 8750 800 50  0000 C CNN
	1    8750 800 
	0    1    1    0   
$EndComp
Wire Wire Line
	8550 800  8550 1050
Wire Wire Line
	8550 800  8600 800 
Wire Wire Line
	8900 1000 8950 1000
Wire Wire Line
	8950 1000 8950 800 
Wire Wire Line
	8950 800  8900 800 
Wire Wire Line
	10000 800  10000 1150
Wire Wire Line
	9900 800  10000 800 
Wire Wire Line
	9550 1050 9600 1050
Wire Wire Line
	9600 800  9550 800 
Wire Wire Line
	9550 800  9550 1050
$EndSCHEMATC
